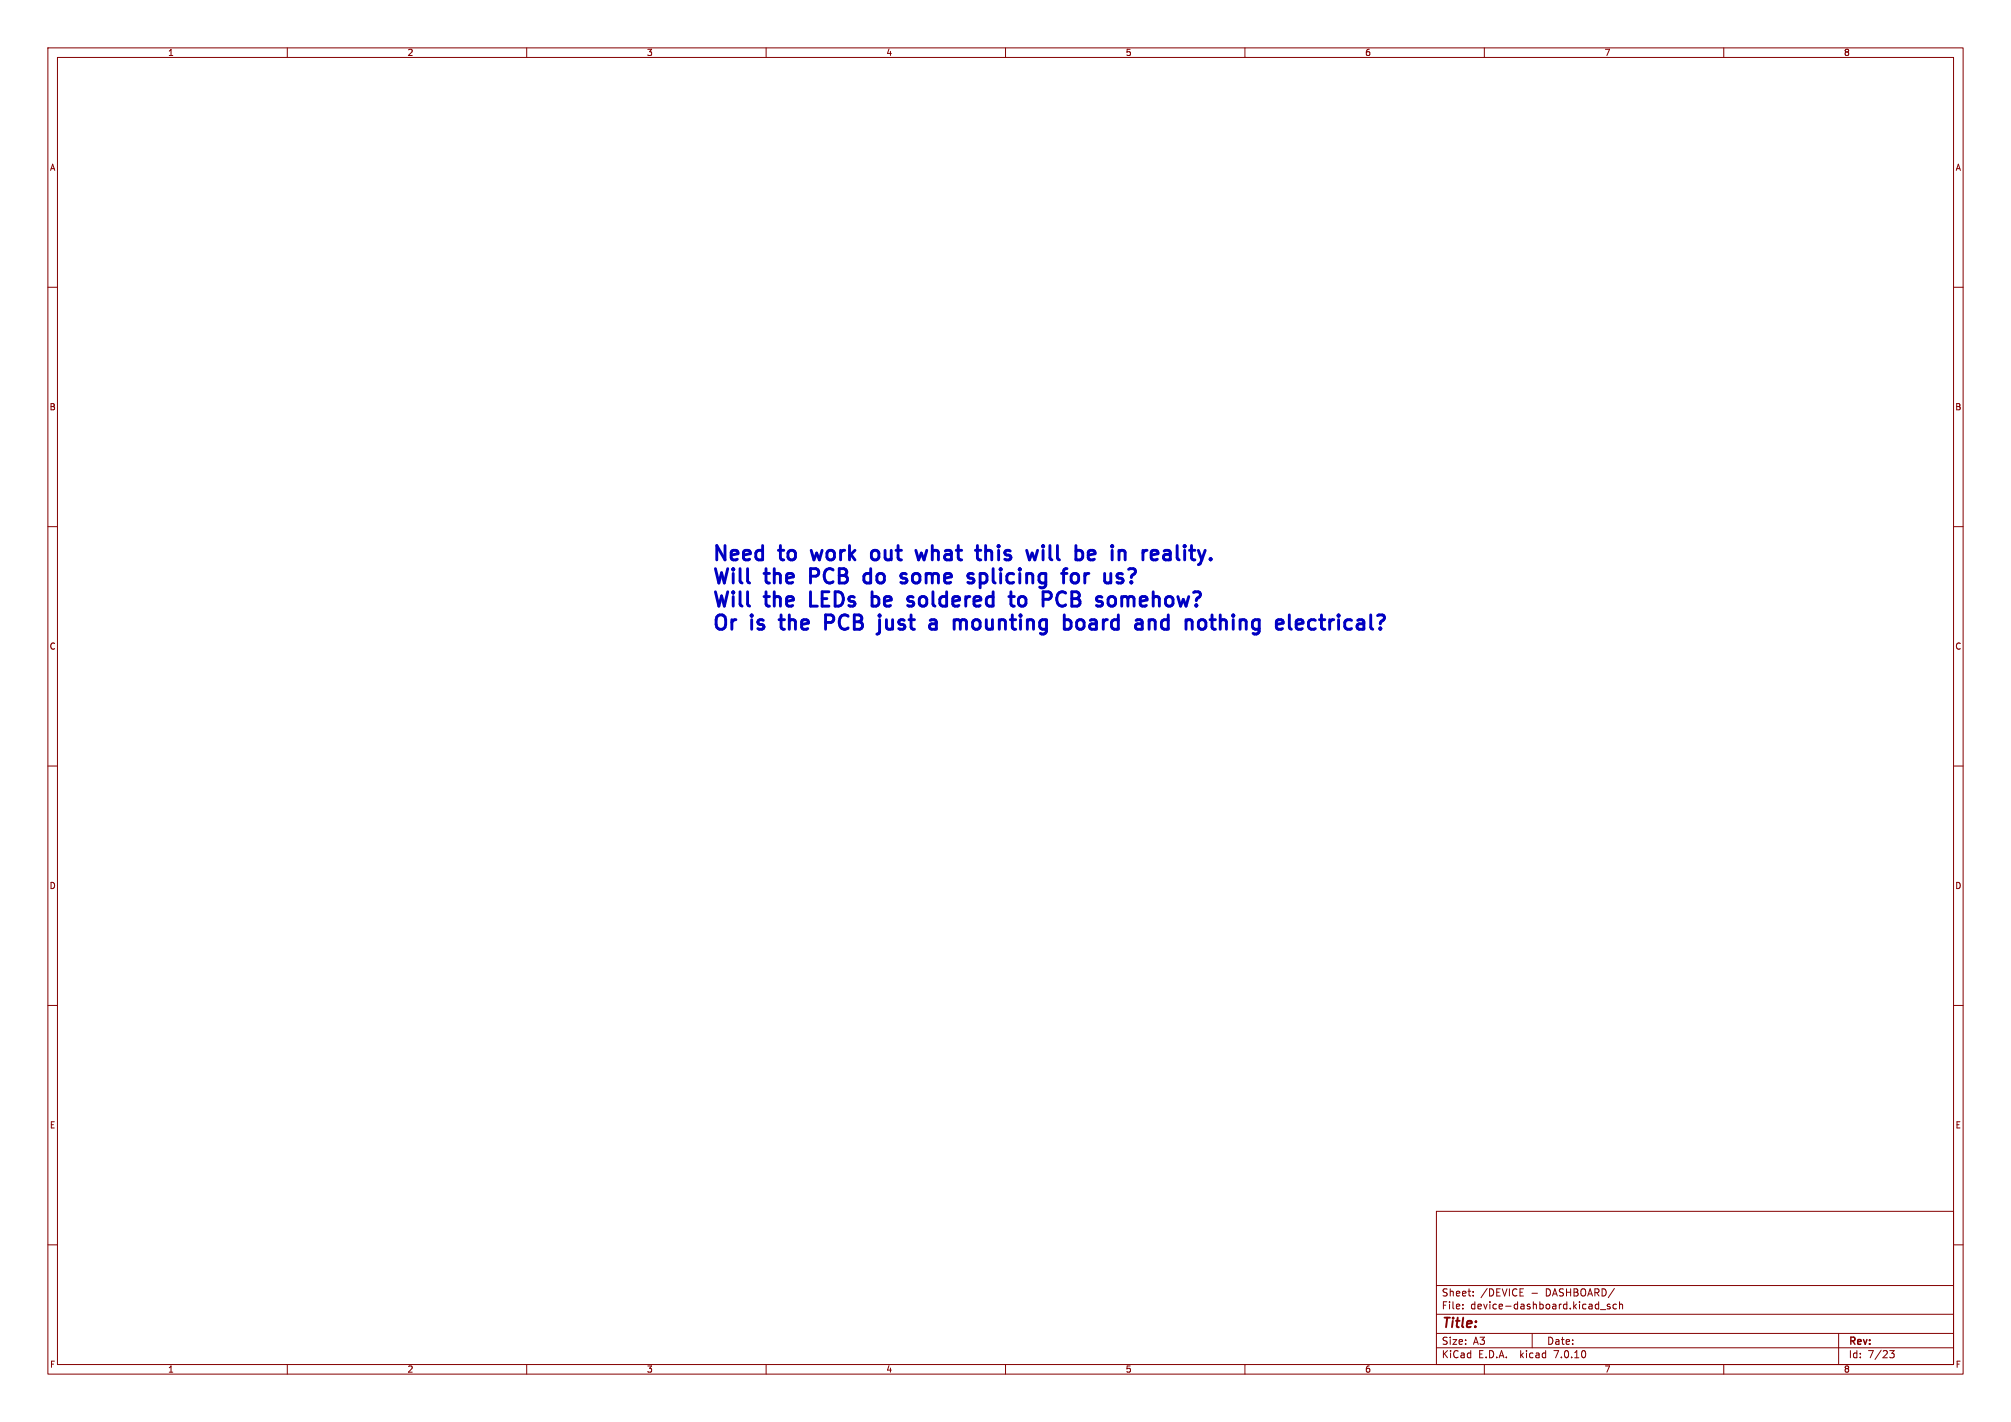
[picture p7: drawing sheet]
<svg xmlns="http://www.w3.org/2000/svg" width="420mm" height="297mm" viewBox="0 0 420 297" stroke-linecap="round" stroke-linejoin="round" font-family="sans-serif">
<g fill="none" stroke="#840000" stroke-width=".21">
<path d="M10 10h400v277h-400zM12 12h396v273h-396zM60 10v2M110 10v2M160 10v2M210 10v2M260 10v2M310 10v2M360 10v2M10 60h2M408 60h2M10 110h2"/>
<path d="M408 110h2M10 160h2M408 160h2M10 210h2M408 210h2M10 260h2M300 253h108v32h-108zM408 260h2M300 278.5h108M300 274.5h108M300 268.5h108M305.5 273.2v.2"/>
<path d="M305.5 272.5v.1M307.7 270.5v.2M307.7 269.8v.1M317.4 270.7h.8M317.4 269.2h.8M320 278.5v3M334.2 273.5h1.2M336.2 272.5l-.3-.1-.2 .2v.2l.5 .2v.3h-.5M337.6 272.5l-.4-.1-.3 .3 .1 .6h.6M338.2 272.5l.2-.1 .4 .1 .1 .9M338.2 271.9v1.5M384 278.5v6.5"/>
<path d="M60 285v2M110 285v2M160 285v2M210 285v2M260 285v2M300 281.5h108M310 285v2M360 285v2M394.7 282.1h.9l-.5 .6 .4 .1v.6l-.2 .2-.6-.1"/>
</g>
<g fill="none" stroke="#0000c2" stroke-width=".6">
<path d="M169.4 114.9l.6 2M170.4 118.8h-1.1v3M181.8 119.9l-.8-.1-.4 .3M182.1 116.7a.81 .81 0 0 0 1.3 0M182.1 115.2a.81 .81 0 0 1 1.3 0M193.6 114.9l-.6 2-.6-1.4M204.7 119.9l.3-.1 .8 .1M204.7 119.8v3M206 115.1l.3-.2 .7 .2 .1 .3v1.5M217.8 113.9v.3M217.8 114.9v2M217.8 113.9l-.1 .2 .1 .1"/>
<path d="M217.8 113.9l.2 .2-.2 .1M219.3 113.9v2.6l.1 .3M224 119.9a.81 .81 0 0 1 1.3 .4v.9a.81 .81 0 0 1-1.3 .4M226.6 119.8v2M226.8 119.9l-.2 .4M236 118.8l-.3 .1M236.7 118.8a.67 .67 0 0 1 .4 .7 .67 .67 0 0 1-.5 .6l-.3 .5M238.7 114.9v2M239.6 114.9a.77 .77 0 0 0-.9 .6M245.8 113.9v2.6l.5 .4M162.7 129.4h1.1M169.3 123.6v3h1.4"/>
<path d="M169.3 120.3h1.1M172.4 128.4v3M173.6 128.4l.2 .2M173.8 129.9l-.2 .1h-1.2M180.6 121.5l.4 .3 .8-.2M182.4 124.6h.6l.4 .3M183.4 126.3l-.4 .3h-.6M185.1 129.4v1.6l.2 .3 .7 .1M190.7 120.1l-.1 .2v.9l.1 .3M190.7 125.7l.1 .3-.1 .5M192.1 124.9l-.1 .3v.8l.1 .3M204.4 129.6a.81 .81 0 0 0-1.3 .4v.9a.81 .81 0 0 0 1.3 .4"/>
<path d="M204.7 121.6l.3 .2 .8-.2M212.8 124.9a.81 .81 0 0 1 .8-.3 .81 .81 0 0 1 .7 .6v.8a.81 .81 0 0 1-.8 .6 .81 .81 0 0 1-.8-.6v-.8zM222.6 126.3a1.05 1.05 0 0 1-1.3 .2M225.4 129.4a.81 .81 0 0 1 1 .6v.9a.81 .81 0 0 1-1 .5M228.6 129.4l-.9 .2M228.7 130.3h-.7a.59 .59 0 0 0-.5 .6 .59 .59 0 0 0 .5 .5h.7M234.3 124.6v2M235.1 124.6h-.4l-.4 .3M236.3 121.5l.1 .1-.1 .2M236.3 121.5l-.2 .1 .2 .2M236.3 121.5v.3M244 129.6l-.9-.2-.5 .6v.9l.2 .4 .3 .1 .9-.1"/>
<path d="M244 128.4v3M254.8 129.7a.75 .75 0 0 1 1.3 .2v1.5M254.8 128.4v3M273.8 129.4l.9 .2M274.7 131.3l-.9 .1M275.6 129.4h1.1M276 128.4v2.6l.4 .4"/>
</g>
<g font-size="4.2" fill="#0000c2">
<text x="148.6" y="117.3">Need</text>
<text x="163.1" y="117.3">to</text>
<text x="171" y="117.3">work</text>
<text x="184.6" y="117.3">out</text>
<text x="195.2" y="117.3">what</text>
<text x="209" y="117.3">this</text>
<text x="220.8" y="117.3">will</text>
<text x="232" y="117.3">be</text>
<text x="240.8" y="117.3">in</text>
<text x="248.4" y="117.3">reality.</text>
<text x="148.6" y="122.2">Will</text>
<text x="160.1" y="122.2">the</text>
<text x="170.6" y="122.2">PCB</text>
<text x="183" y="122.2">do</text>
<text x="192" y="122.2">some</text>
<text x="207.2" y="122.2">splicing</text>
<text x="228.2" y="122.2">for</text>
<text x="148.6" y="127">Will</text>
<text x="148.6" y="131.8">Or</text>
<text x="157.1" y="131.8">is</text>
<text x="160.1" y="127">the</text>
<text x="164.4" y="131.8">the</text>
<text x="170.6" y="127">LEDs</text>
<text x="174.9" y="131.8">PCB</text>
<text x="184.6" y="127">be</text>
<text x="187.4" y="131.8">just</text>
<text x="193.4" y="127">soldered</text>
<text x="199.2" y="131.8">a</text>
<text x="205.4" y="131.8">mounting</text>
<text x="216" y="127">to</text>
<text x="223.9" y="127">PCB</text>
<text x="229.6" y="131.8">board</text>
<text x="236.4" y="127">somehow?</text>
<text x="245.8" y="131.8">and</text>
<text x="257.4" y="131.8">nothing</text>
<text x="277.6" y="131.8">electrical?</text>
</g>
<text font-size="2.8" fill="#840000" x="301" y="277.9">Title:</text>
<g font-size="2.1" fill="#840000">
<text x="301" y="273.7">File:</text>
<text x="301" y="271">Sheet:</text>
<text x="307.1" y="273.7">device-dashboard.kicad_sch</text>
<text x="309.2" y="271">/DEVICE</text>
<text x="319.8" y="271">-</text>
<text x="323" y="271">DASHBOARD/</text>
<text x="301" y="281.1">Size:</text>
<text x="307.6" y="281.1">A3</text>
<text x="323" y="281.1">Date:</text>
<text x="386" y="281.3">Rev:</text>
<text x="301" y="283.9">KiCad</text>
<text x="308.7" y="283.9">E.D.A.</text>
<text x="317.6" y="283.9">kicad</text>
<text x="324.8" y="283.9">7.0.10</text>
<text x="386" y="283.9">Id:</text>
<text x="390.1" y="283.9">7/23</text>
</g>
<g font-size="1.8" fill="#840000">
<text x="35" y="11.9">1</text>
<text x="85" y="11.9">2</text>
<text x="135" y="11.9">3</text>
<text x="185" y="11.9">4</text>
<text x="235" y="11.9">5</text>
<text x="285" y="11.9">6</text>
<text x="335" y="11.9">7</text>
<text x="385" y="11.9">8</text>
<text x="10.3" y="35.9">A</text>
<text x="408.3" y="35.9">A</text>
<text x="10.3" y="85.9">B</text>
<text x="408.2" y="85.9">B</text>
<text x="10.3" y="135.9">C</text>
<text x="408.2" y="135.9">C</text>
<text x="10.3" y="185.9">D</text>
<text x="408.2" y="185.9">D</text>
<text x="10.3" y="235.9">E</text>
<text x="408.3" y="235.9">E</text>
<text x="10.3" y="285.9">F</text>
<text x="35" y="286.9">1</text>
<text x="85" y="286.9">2</text>
<text x="135" y="286.9">3</text>
<text x="185" y="286.9">4</text>
<text x="235" y="286.9">5</text>
<text x="285" y="286.9">6</text>
<text x="335" y="286.9">7</text>
<text x="385" y="286.9">8</text>
<text x="408.3" y="285.9">F</text>
</g>
</svg>
